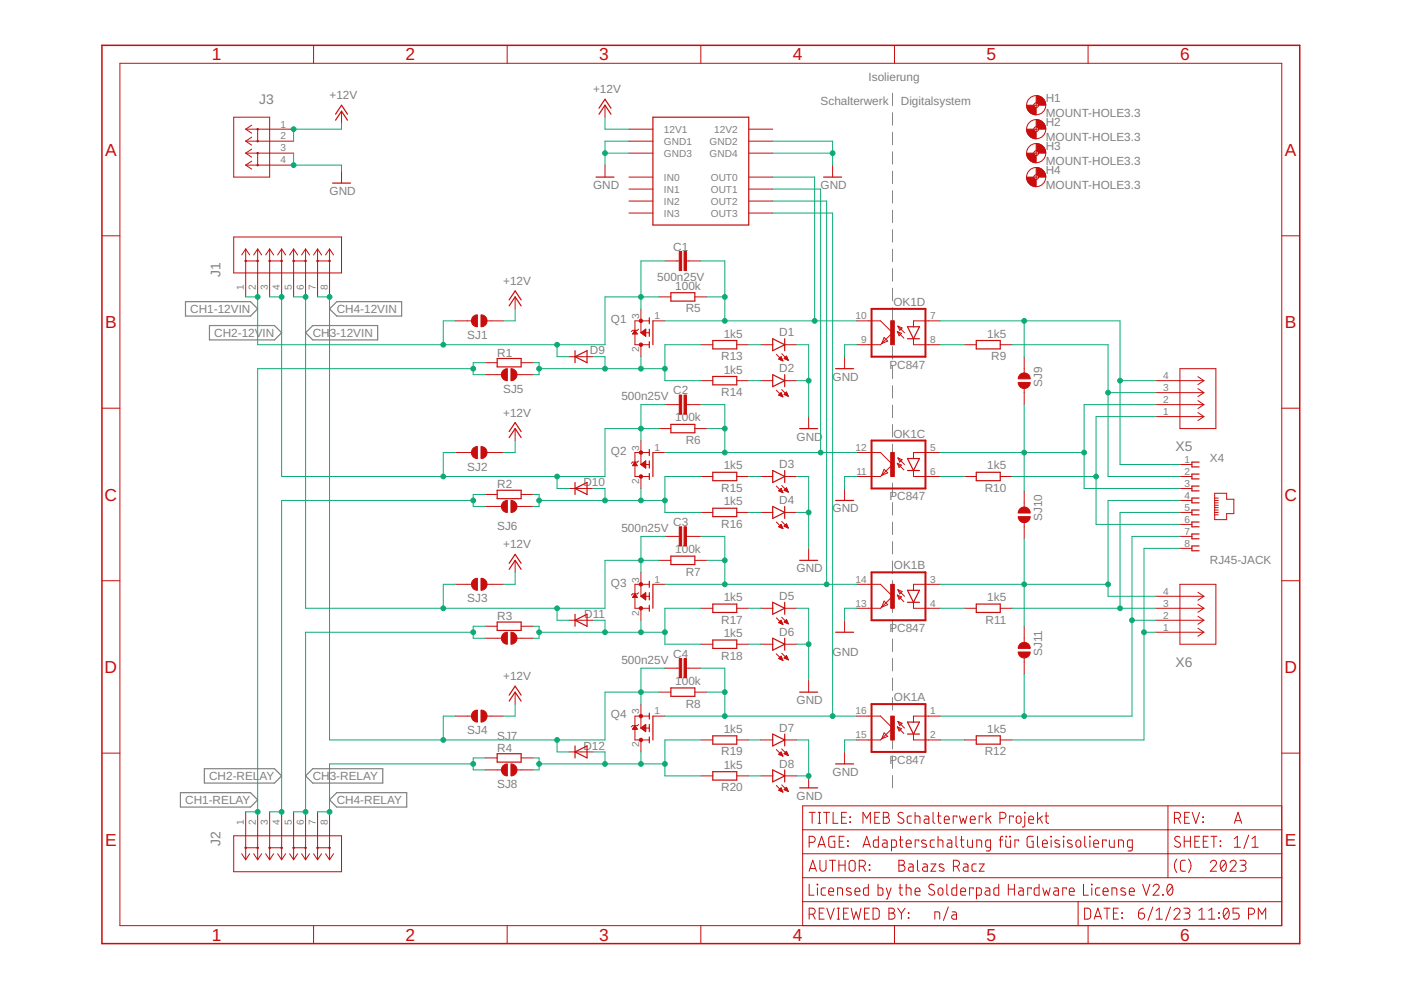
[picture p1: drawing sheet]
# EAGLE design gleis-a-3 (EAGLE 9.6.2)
AUTHOR: Balazs Racz; DRAWING_TITLE: MEB Schalterwerk Projekt; LICENSE: Licensed by the Solderpad Hardware License V2.0; REVIEWER: n/a; REVISION: A; YEAR: 2023
FRAME2 (FRAME_A_L): PAGE: Adapterschaltung für Gleisisolierung
FRAME3 (FRAME_A_L): PAGE: Input ports

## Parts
C1  500n25V  C-EUC0805  [C0805]
C2  500n25V  C-EUC0805  [C0805]
C3  500n25V  C-EUC0805  [C0805]
C4  500n25V  C-EUC0805  [C0805]
D1  LEDCHIPLED_0603  [CHIPLED_0603]
D2  LEDHEADER  [LEDHEADER]
D3  LEDCHIPLED_0603  [CHIPLED_0603]
D4  LEDHEADER  [LEDHEADER]
D5  LEDCHIPLED_0603  [CHIPLED_0603]
D6  LEDHEADER  [LEDHEADER]
D7  LEDCHIPLED_0603  [CHIPLED_0603]
D8  LEDHEADER  [LEDHEADER]
D9  DIODEDO-214AA-NODOC  [DO214AA-NODOC]
D10  DIODEDO-214AA-NODOC  [DO214AA-NODOC]
D11  DIODEDO-214AA-NODOC  [DO214AA-NODOC]
D12  DIODEDO-214AA-NODOC  [DO214AA-NODOC]
H1  MOUNT-HOLE3.3  [3,3]
H2  MOUNT-HOLE3.3  [3,3]
H3  MOUNT-HOLE3.3  [3,3]
H4  MOUNT-HOLE3.3  [3,3]
J1  PHNX_4P_508CONN_1017493  [PHNX_4P_508]
J2  PHNX_4P_508CONN_1017493  [PHNX_4P_508]
J3  PHNX_2P_508CONN_1017491  [PHNX_2P_508]
OK1  PC847  [DIL16]
Q1  P-MOSFET  [DPAK-2]
Q2  P-MOSFET  [DPAK-2]
Q3  P-MOSFET  [DPAK-2]
Q4  P-MOSFET  [DPAK-2]
R1  R-EU_VTA52  [VTA52]
R2  R-EU_VTA52  [VTA52]
R3  R-EU_VTA52  [VTA52]
R4  R-EU_VTA52  [VTA52]
R5  100k  R-EU_R0805  [R0805]
R6  100k  R-EU_R0805  [R0805]
R7  100k  R-EU_R0805  [R0805]
R8  100k  R-EU_R0805  [R0805]
R9  1k5  R-EU_R0805  [R0805]
R10  1k5  R-EU_R0805  [R0805]
R11  1k5  R-EU_R0805  [R0805]
R12  1k5  R-EU_R0805  [R0805]
R13  1k5  R-EU_R0805  [R0805]
R14  1k5  R-EU_R0805  [R0805]
R15  1k5  R-EU_R0805  [R0805]
R16  1k5  R-EU_R0805  [R0805]
R17  1k5  R-EU_R0805  [R0805]
R18  1k5  R-EU_R0805  [R0805]
R19  1k5  R-EU_R0805  [R0805]
R20  1k5  R-EU_R0805  [R0805]
SJ1  SJRND2  [SJ_RND2]
SJ2  SJRND2  [SJ_RND2]
SJ3  SJRND2  [SJ_RND2]
SJ4  SJRND2  [SJ_RND2]
SJ5  SJRND2  [SJ_RND2]
SJ6  SJRND2  [SJ_RND2]
SJ7  SJRND2  [SJ_RND2]
SJ8  SJRND2  [SJ_RND2]
SJ9  SJRND2  [SJ_RND2]
SJ10  SJRND2  [SJ_RND2]
SJ11  SJRND2  [SJ_RND2]
X2  IO-HAT  [IOBOARD]
X4  RJ45-JACK  RJ45-JACKRJ45-PULSE-E5J00  [RJ45-PULSE-E5J88]
X5  PHNX_4P_350CONN_1984989_PXC  [PHNX_4P_350]
X6  PHNX_4P_350CONN_1984989_PXC  [PHNX_4P_350]

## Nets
+12V: J3.1 J3.2 SJ1.P$2 SJ2.P$2 SJ3.P$2 SJ4.P$2 X2.P$1(12V1)
CH1-12VIN: C1.1 D9.C J1.1 J1.2 Q1.3(S) R5.2 SJ1.P$1
CH1-RELAY: J2.1 J2.2 R1.1 SJ5.P$1
CH2-12VIN: C2.1 D10.C J1.3 J1.4 Q2.3(S) R6.2 SJ2.P$1
CH2-RELAY: J2.3 J2.4 R2.1 SJ6.P$1
CH3-12VIN: C3.1 D11.C J1.5 J1.6 Q3.3(S) R7.2 SJ3.P$1
CH3-RELAY: J2.5 J2.6 R3.1 SJ7.P$1
CH4-12VIN: C4.1 D12.C J1.7 J1.8 Q4.3(S) R8.2 SJ4.P$1
CH4-RELAY: J2.7 J2.8 R4.1 SJ8.P$1
GND: D1.C D2.C D3.C D4.C D5.C D6.C D7.C D8.C J3.3 J3.4 OK1.9(D:EMIT) OK1.11(C:EMIT) OK1.13(B:EMIT) OK1.15(A:EMIT) X2.P$2(GND1) X2.P$11(GND3) X2.P$12(GND4) X2.P$21(GND2)
N$1: D9.A Q1.2(D) R1.2 R13.2 R14.2 SJ5.P$2
N$2: C2.2 OK1.12(C:COL) Q2.1(G) R6.1 X2.P$19(OUT1)
N$5: C3.2 OK1.14(B:COL) Q3.1(G) R7.1 X2.P$18(OUT2)
N$7: OK1.4(B:C) R11.2
N$8: D1.A R13.1
N$9: C1.2 OK1.10(D:COL) Q1.1(G) R5.1 X2.P$20(OUT0)
N$10: D10.A Q2.2(D) R2.2 R15.2 R16.2 SJ6.P$2
N$11: D11.A Q3.2(D) R3.2 R17.2 R18.2 SJ7.P$2
N$12: C4.2 OK1.16(A:COL) Q4.1(G) R8.1 X2.P$17(OUT3)
N$13: D12.A Q4.2(D) R4.2 R19.2 R20.2 SJ8.P$2
N$17: OK1.8(D:C) R9.2
N$18: OK1.6(C:C) R10.2
N$19: OK1.2(A:C) R12.2
N$21: D2.A R14.1
N$23: D3.A R15.1
N$24: D4.A R16.1
N$25: D5.A R17.1
N$27: D6.A R18.1
N$29: D7.A R19.1
N$30: D8.A R20.1
NX41: OK1.7(D:A) SJ9.P$2 X4.1 X5.4
NX42: R9.1 X4.2 X5.3
NX43: OK1.5(C:A) SJ9.P$1 SJ10.P$2 X4.3 X5.2
NX44: OK1.3(B:A) SJ10.P$1 SJ11.P$2 X4.4 X6.4
NX45: R11.1 X4.5 X6.3
NX46: R10.1 X4.6 X5.1
NX47: OK1.1(A:A) SJ11.P$1 X4.7 X6.2
NX48: R12.1 X4.8 X6.1
Unconnected: X2.P$3(IN0) X2.P$4(IN1) X2.P$5(IN2) X2.P$6(IN3) X2.P$7(IN4) X2.P$8(IN5) X2.P$9(IN6) X2.P$10(IN7) X2.P$13(OUT7) X2.P$14(OUT6) X2.P$15(OUT5) X2.P$16(OUT4)

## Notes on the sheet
- Isolierung
- Schalterwerk | Digitalsystem

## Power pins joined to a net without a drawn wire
12V2: X2.P$22(12V2)

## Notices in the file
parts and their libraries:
eagleparts: COPYRIGHT: Copyright (C) 2023 Ultra Librarian. All rights reserved.
